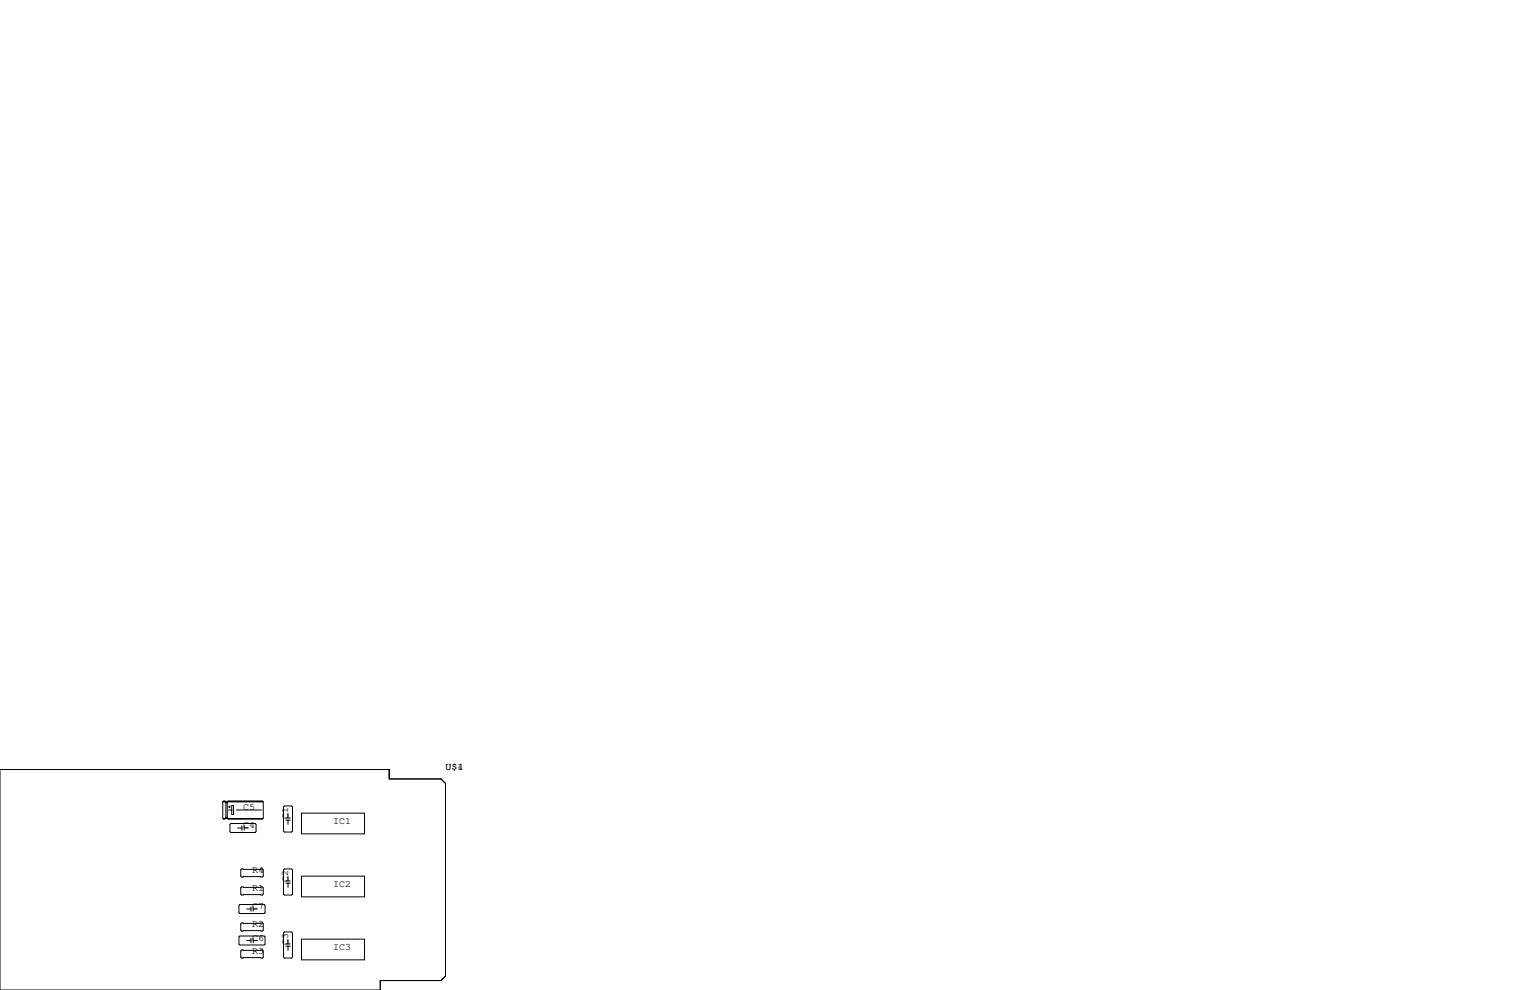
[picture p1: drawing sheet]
<svg xmlns="http://www.w3.org/2000/svg" width="432mm" height="279mm" viewBox="0 0 432 279" stroke-linecap="round" stroke-linejoin="round" font-family="sans-serif">
<g fill="none" stroke="#000" stroke-width=".28">
<path d="M0 217.2h109.9v2.6h14.6l1.2 1.3v54.4l-1.2 1.2h-17.2v2.7h-107.3zM62.9 226.3v4.6l.2 .2M62.9 226.3l.2-.2h.4l.3 .2v4.6M62.9 226.3h11.4M63 231h.6M63.1 226.2h.4M63.5 231.1h-.4M63.8 230.8h.3M63.8 226.6h.3M63.8 230.9l-.3 .2h-.4M63.9 226.4h.1M64.1 230.9l.3 .2"/>
<path d="M64.3 231h9.9M64.4 226.2h9.6M64.5 228.6h.9M64.5 227.7h.5M64.8 227.5v.5M64.9 232.7l.3-.3h6.8l.3 .3v2l-.3 .2h-6.8l-.3-.2zM65.4 227.3h.5v2.6h-.5zM66.7 228.6h7.1M67.1 233.7h1.2M68.3 233v1.3M68.9 233.7h1.2M68.9 233v1.3"/>
<path d="M74 231.1h-9.6M74.3 226.3v4.6l-.3 .2h-9.6M74.3 226.3l-.3-.2h-9.6l-.3 .2v4.6M80.3 227.5h2l.3 .2v6.9l-.3 .2h-2l-.3-.2v-6.9zM80.6 230.8h1.3M80.6 231.5h1.3M81.3 229.6v1.2M81.3 231.5v1.2M85.1 229.5h17.8v5.8h-17.8zM67.4 255.5l.3-.2h6.8l.3 .2v2.1l-.3 .2h-6.8l-.3-.2zM67.9 245.5l.3-.3h5.8l.3 .3v1.8l-.3 .2h-5.8l-.3-.2zM67.9 250.6l.3-.3h5.8l.3 .3v1.7l-.3 .3h-5.8l-.3-.3z"/>
<path d="M69.6 256.5h1.2M70.8 255.9v1.3M71.5 255.9v1.3M71.5 256.5h1.1M80 245.5l.3-.3h2l.3 .3v6.8l-.3 .3h-2l-.3-.3zM80.6 248.6h1.3M80.6 249.3h1.3M81.3 247.4v1.2M81.3 249.3v1.1M85.1 247.3h17.8v5.8h-17.8zM67.4 264.4l.3-.2h6.8l.3 .2v2l-.3 .3h-6.8l-.3-.3zM67.9 268.4l.3-.3h5.8l.3 .3v1.7l-.3 .3h-5.8l-.3-.3z"/>
<path d="M67.9 260.7l.3-.2h5.8l.3 .2v1.8l-.3 .3h-5.8l-.3-.3zM69.6 265.4h1.2M70.8 264.8v1.3M71.5 265.4h1.1M71.5 264.8v1.3M80 263.3l.3-.3h2l.3 .3v6.8l-.3 .3h-2l-.3-.3zM80.6 266.4h1.3M80.6 267h1.3M81.3 265.2v1.2M81.3 267v1.2M85.1 265h17.8v5.9h-17.8z"/>
</g>
<g font-size="2.8">
<text x="125.7" y="217.2">U$1</text>
<text x="129.1" y="217.2">4</text>
<text x="68.6" y="233.7">C4</text>
<text x="68.6" y="228.6">C5</text>
<text x="81.3" y="231.1" transform="rotate(-90 81.3 231.1)">C1</text>
<text x="94" y="232.4">IC1</text>
<text x="71.1" y="246.4">R4</text>
<text x="71.1" y="251.5">R1</text>
<text x="81.3" y="248.9" transform="rotate(-90 81.3 248.9)">C2</text>
<text x="94" y="250.2">IC2</text>
<text x="71.1" y="256.5">C7</text>
<text x="71.1" y="261.6">R2</text>
<text x="71.1" y="269.2">R3</text>
<text x="71.1" y="265.4">C6</text>
<text x="81.3" y="266.7" transform="rotate(-90 81.3 266.7)">C3</text>
<text x="94" y="268">IC3</text>
</g>
</svg>
